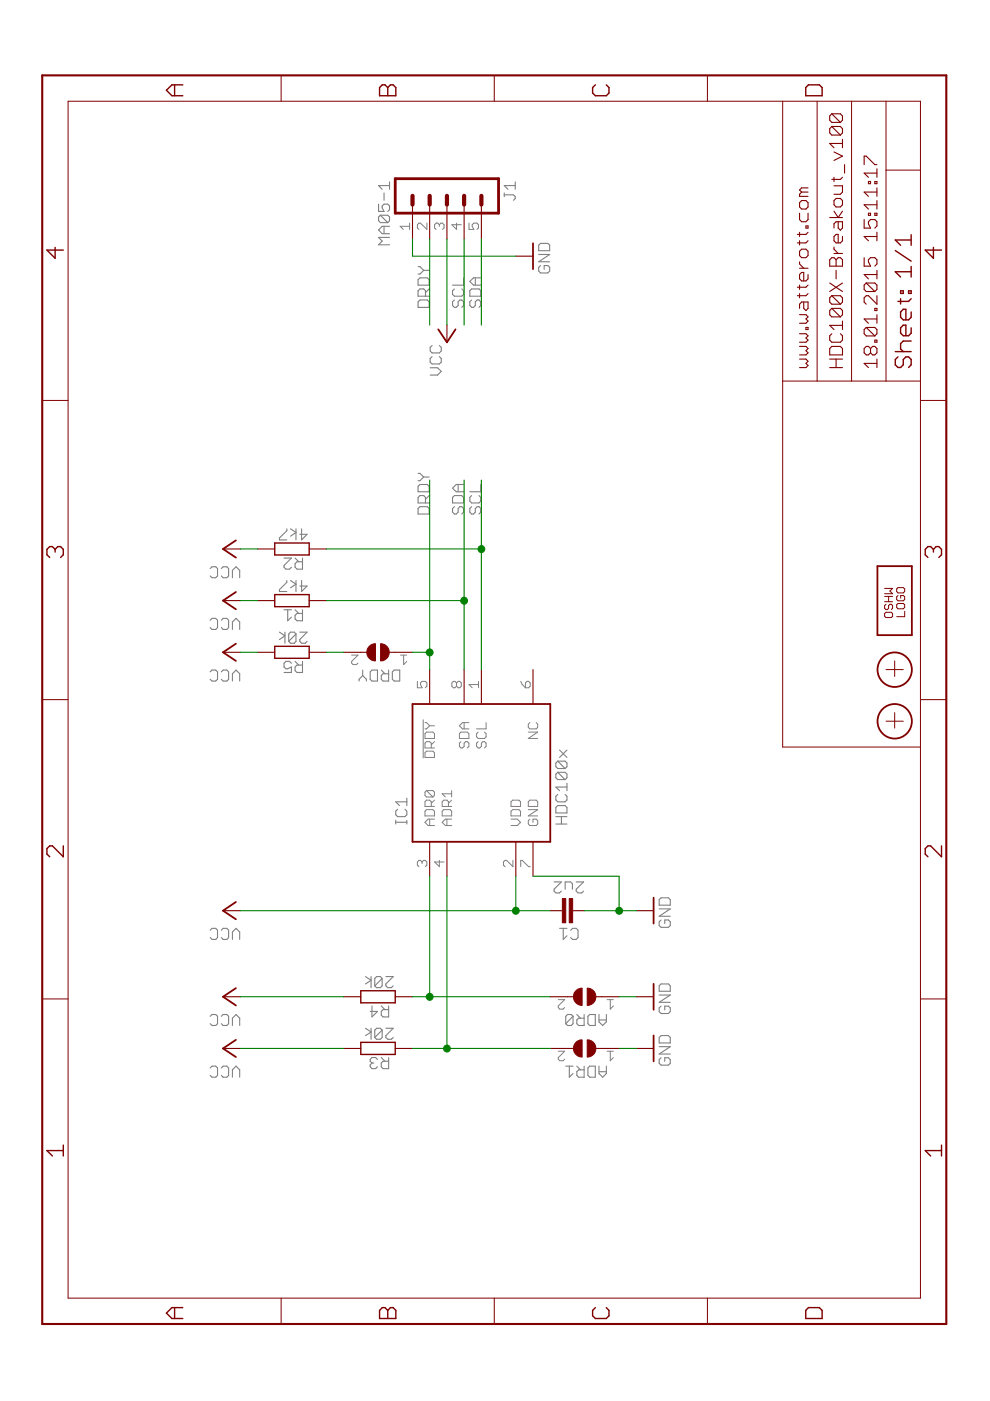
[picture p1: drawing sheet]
<?xml version="1.0" encoding="utf-8"?>
<!DOCTYPE eagle SYSTEM "eagle.dtd">
<!--
Released under the Creative Commons Attribution Share-Alike License
http://creativecommons.org/licenses/by-sa/4.0
-->
<eagle version="7.2.0">
<drawing>
<settings>
<setting alwaysvectorfont="yes"/>
<setting verticaltext="up"/>
</settings>
<grid distance="0.1" unitdist="inch" unit="inch" style="lines" multiple="1" display="no" altdistance="0.01" altunitdist="inch" altunit="inch"/>
<schematic xreflabel="%F%N/%S.%C%R" xrefpart="/%S.%C%R">
<libraries>
<library name="we-rcl">
<symbols>
<symbol name="RESISTOR">
<pin name="1" x="-5.08" y="0" visible="off" length="short" direction="pas" swaplevel="1"/>
<pin name="2" x="5.08" y="0" visible="off" length="short" direction="pas" swaplevel="1" rot="R180"/>
<wire x1="-2.54" y1="0.889" x2="2.54" y2="0.889" width="0.2032" layer="94"/>
<wire x1="2.54" y1="0.889" x2="2.54" y2="-0.889" width="0.2032" layer="94"/>
<wire x1="2.54" y1="-0.889" x2="-2.54" y2="-0.889" width="0.2032" layer="94"/>
<wire x1="-2.54" y1="-0.889" x2="-2.54" y2="0.889" width="0.2032" layer="94"/>
<text x="0" y="1.27" size="1.778" layer="95" align="bottom-center">&gt;NAME</text>
<text x="0" y="-1.27" size="1.778" layer="96" align="top-center">&gt;VALUE</text>
</symbol>
<symbol name="CAPACITOR">
<pin name="1" x="-2.54" y="0" visible="off" length="point" direction="pas" swaplevel="1"/>
<pin name="2" x="2.54" y="0" visible="off" length="point" direction="pas" swaplevel="1" rot="R180"/>
<text x="0" y="2.54" size="1.778" layer="95" align="bottom-center">&gt;NAME</text>
<text x="0" y="-2.54" size="1.778" layer="96" align="top-center">&gt;VALUE</text>
<wire x1="-2.54" y1="0" x2="-0.762" y2="0" width="0.1524" layer="94"/>
<wire x1="2.54" y1="0" x2="0.762" y2="0" width="0.1524" layer="94"/>
<rectangle x1="-1.27" y1="-0.254" x2="2.286" y2="0.254" layer="94" rot="R90"/>
<rectangle x1="-2.286" y1="-0.254" x2="1.27" y2="0.254" layer="94" rot="R90"/>
</symbol>
<symbol name="JUMPER2">
<wire x1="0.381" y1="0.635" x2="0.381" y2="-0.635" width="1.27" layer="94" curve="-180" cap="flat"/>
<wire x1="-0.381" y1="-0.635" x2="-0.381" y2="0.635" width="1.27" layer="94" curve="-180" cap="flat"/>
<wire x1="2.54" y1="0" x2="1.651" y2="0" width="0.1524" layer="94"/>
<wire x1="-2.54" y1="0" x2="-1.651" y2="0" width="0.1524" layer="94"/>
<text x="0" y="2.54" size="1.778" layer="95" align="bottom-center">&gt;NAME</text>
<pin name="2" x="5.08" y="0" visible="pad" length="short" direction="pas" swaplevel="1" rot="R180"/>
<pin name="1" x="-5.08" y="0" visible="pad" length="short" direction="pas" swaplevel="1"/>
</symbol>
</symbols>
<devicesets>
<deviceset name="RESISTOR" prefix="R" uservalue="yes">
<gates>
<gate name="R" symbol="RESISTOR" x="0" y="0"/>
</gates>
<devices>
<device name="-R0603" package="R0603">
<connects>
<connect gate="R" pin="1" pad="1"/>
<connect gate="R" pin="2" pad="2"/>
</connects>
<technologies>
<technology name=""/>
</technologies>
</device>
<device name="-R0805" package="R0805">
<connects>
<connect gate="R" pin="1" pad="1"/>
<connect gate="R" pin="2" pad="2"/>
</connects>
<technologies>
<technology name=""/>
</technologies>
</device>
<device name="-R0402" package="R0402">
<connects>
<connect gate="R" pin="1" pad="1"/>
<connect gate="R" pin="2" pad="2"/>
</connects>
<technologies>
<technology name=""/>
</technologies>
</device>
<device name="-R1206" package="R1206">
<connects>
<connect gate="R" pin="1" pad="1"/>
<connect gate="R" pin="2" pad="2"/>
</connects>
<technologies>
<technology name=""/>
</technologies>
</device>
<device name="-R0201" package="R0201">
<connects>
<connect gate="R" pin="1" pad="1"/>
<connect gate="R" pin="2" pad="2"/>
</connects>
<technologies>
<technology name=""/>
</technologies>
</device>
</devices>
</deviceset>
<deviceset name="CAPACITOR" prefix="C" uservalue="yes">
<gates>
<gate name="C" symbol="CAPACITOR" x="0" y="0"/>
</gates>
<devices>
<device name="-C0402" package="R0402">
<connects>
<connect gate="C" pin="1" pad="1"/>
<connect gate="C" pin="2" pad="2"/>
</connects>
<technologies>
<technology name=""/>
</technologies>
</device>
<device name="-C0603" package="R0603">
<connects>
<connect gate="C" pin="1" pad="1"/>
<connect gate="C" pin="2" pad="2"/>
</connects>
<technologies>
<technology name=""/>
</technologies>
</device>
<device name="-C0805" package="R0805">
<connects>
<connect gate="C" pin="1" pad="1"/>
<connect gate="C" pin="2" pad="2"/>
</connects>
<technologies>
<technology name=""/>
</technologies>
</device>
<device name="-C1206" package="R1206">
<connects>
<connect gate="C" pin="1" pad="1"/>
<connect gate="C" pin="2" pad="2"/>
</connects>
<technologies>
<technology name=""/>
</technologies>
</device>
<device name="-C0201" package="R0201">
<connects>
<connect gate="C" pin="1" pad="1"/>
<connect gate="C" pin="2" pad="2"/>
</connects>
<technologies>
<technology name=""/>
</technologies>
</device>
</devices>
</deviceset>
<deviceset name="JUMPER2" prefix="J">
<gates>
<gate name="J" symbol="JUMPER2" x="0" y="0"/>
</gates>
<devices>
<device name="-0603" package="JUMPER2-0603">
<connects>
<connect gate="J" pin="1" pad="1"/>
<connect gate="J" pin="2" pad="2"/>
</connects>
<technologies>
<technology name=""/>
</technologies>
</device>
<device name="-0603-NC" package="JUMPER2-0603_NC">
<connects>
<connect gate="J" pin="1" pad="1"/>
<connect gate="J" pin="2" pad="2"/>
</connects>
<technologies>
<technology name=""/>
</technologies>
</device>
<device name="-0402" package="JUMPER2-0402">
<connects>
<connect gate="J" pin="1" pad="1"/>
<connect gate="J" pin="2" pad="2"/>
</connects>
<technologies>
<technology name=""/>
</technologies>
</device>
<device name="-0402-NC" package="JUMPER2-0402_NC">
<connects>
<connect gate="J" pin="1" pad="1"/>
<connect gate="J" pin="2" pad="2"/>
</connects>
<technologies>
<technology name=""/>
</technologies>
</device>
<device name="-0201" package="JUMPER2-0201">
<connects>
<connect gate="J" pin="1" pad="1"/>
<connect gate="J" pin="2" pad="2"/>
</connects>
<technologies>
<technology name=""/>
</technologies>
</device>
<device name="-0201-NC" package="JUMPER2-0201_NC">
<connects>
<connect gate="J" pin="1" pad="1"/>
<connect gate="J" pin="2" pad="2"/>
</connects>
<technologies>
<technology name=""/>
</technologies>
</device>
</devices>
</deviceset>
</devicesets>
</library>
<library name="supply1">
<symbols>
<symbol name="VCC">
<wire x1="1.27" y1="-1.905" x2="0" y2="0" width="0.254" layer="94"/>
<wire x1="0" y1="0" x2="-1.27" y2="-1.905" width="0.254" layer="94"/>
<text x="-2.54" y="-2.54" size="1.778" layer="96" rot="R90">&gt;VALUE</text>
<pin name="VCC" x="0" y="-2.54" visible="off" length="short" direction="sup" rot="R90"/>
</symbol>
<symbol name="GND">
<wire x1="-1.905" y1="0" x2="1.905" y2="0" width="0.254" layer="94"/>
<text x="-2.54" y="-2.54" size="1.778" layer="96">&gt;VALUE</text>
<pin name="GND" x="0" y="2.54" visible="off" length="short" direction="sup" rot="R270"/>
</symbol>
</symbols>
<devicesets>
<deviceset name="VCC" prefix="P+">
<gates>
<gate name="VCC" symbol="VCC" x="0" y="0"/>
</gates>
<devices>
<device name="">
<technologies>
<technology name=""/>
</technologies>
</device>
</devices>
</deviceset>
<deviceset name="GND" prefix="GND">
<gates>
<gate name="1" symbol="GND" x="0" y="0"/>
</gates>
<devices>
<device name="">
<technologies>
<technology name=""/>
</technologies>
</device>
</devices>
</deviceset>
</devicesets>
</library>
<library name="we-symbol">
<symbols>
<symbol name="A5L-LOC">
<wire x1="85.09" y1="3.81" x2="85.09" y2="24.13" width="0.1016" layer="94"/>
<wire x1="85.09" y1="24.13" x2="139.065" y2="24.13" width="0.1016" layer="94"/>
<wire x1="139.065" y1="24.13" x2="180.34" y2="24.13" width="0.1016" layer="94"/>
<wire x1="170.18" y1="3.81" x2="170.18" y2="8.89" width="0.1016" layer="94"/>
<wire x1="170.18" y1="8.89" x2="180.34" y2="8.89" width="0.1016" layer="94"/>
<wire x1="170.18" y1="8.89" x2="139.065" y2="8.89" width="0.1016" layer="94"/>
<wire x1="139.065" y1="8.89" x2="139.065" y2="3.81" width="0.1016" layer="94"/>
<wire x1="139.065" y1="8.89" x2="139.065" y2="13.97" width="0.1016" layer="94"/>
<wire x1="139.065" y1="13.97" x2="180.34" y2="13.97" width="0.1016" layer="94"/>
<wire x1="139.065" y1="13.97" x2="139.065" y2="19.05" width="0.1016" layer="94"/>
<wire x1="139.065" y1="19.05" x2="180.34" y2="19.05" width="0.1016" layer="94"/>
<wire x1="139.065" y1="19.05" x2="139.065" y2="24.13" width="0.1016" layer="94"/>
<frame x1="0" y1="0" x2="184.15" y2="133.35" columns="4" rows="4" layer="94"/>
<text x="140.97" y="15.24" size="2.032" layer="94" font="vector">&gt;DRAWING_NAME</text>
<text x="140.97" y="10.16" size="2.032" layer="94" font="vector">&gt;LAST_DATE_TIME</text>
<text x="154.305" y="5.08" size="2.54" layer="94" font="vector">&gt;SHEET</text>
<text x="140.97" y="5.08" size="2.54" layer="94" font="vector">Sheet:</text>
<text x="140.97" y="20.32" size="2.032" layer="94" font="vector">www.watterott.com</text>
</symbol>
<symbol name="PASSER">
<wire x1="-1.016" y1="0" x2="1.27" y2="0" width="0.127" layer="94"/>
<wire x1="0" y1="1.27" x2="0" y2="-1.27" width="0.127" layer="94"/>
<circle x="0" y="0" radius="2.54" width="0.254" layer="94"/>
</symbol>
<symbol name="OSHW_LOGO">
<wire x1="5.08" y1="2.54" x2="5.08" y2="-2.54" width="0.254" layer="94"/>
<wire x1="5.08" y1="-2.54" x2="-5.08" y2="-2.54" width="0.254" layer="94"/>
<wire x1="-5.08" y1="-2.54" x2="-5.08" y2="2.54" width="0.254" layer="94"/>
<wire x1="-5.08" y1="2.54" x2="5.08" y2="2.54" width="0.254" layer="94"/>
<text x="-2.54" y="0.254" size="1.27" layer="94">OSHW</text>
<text x="-2.413" y="-1.524" size="1.27" layer="94">LOGO</text>
</symbol>
</symbols>
<devicesets>
<deviceset name="FRAME-A5L" prefix="FRAME">
<gates>
<gate name="F" symbol="A5L-LOC" x="0" y="0"/>
</gates>
<devices>
<device name="">
<technologies>
<technology name=""/>
</technologies>
</device>
</devices>
</deviceset>
<deviceset name="PASSER" prefix="X">
<gates>
<gate name="X" symbol="PASSER" x="0" y="0"/>
</gates>
<devices>
<device name="-07" package="PASSER_07MM">
<technologies>
<technology name=""/>
</technologies>
</device>
</devices>
</deviceset>
<deviceset name="OSHW_LOGO" prefix="LOGO">
<gates>
<gate name="L" symbol="OSHW_LOGO" x="0" y="0"/>
</gates>
<devices>
<device name="X0100" package="OSHW_6X100">
<technologies>
<technology name=""/>
</technologies>
</device>
<device name="X0150" package="OSHW_6X150">
<technologies>
<technology name=""/>
</technologies>
</device>
<device name="X0200" package="OSHW_6X200">
<technologies>
<technology name=""/>
</technologies>
</device>
<device name="X0070" package="OSHW_6X70">
<technologies>
<technology name=""/>
</technologies>
</device>
</devices>
</deviceset>
</devicesets>
</library>
<library name="we-con">
<symbols>
<symbol name="MA05-1">
<wire x1="3.81" y1="-7.62" x2="-1.27" y2="-7.62" width="0.4064" layer="94"/>
<wire x1="1.27" y1="0" x2="2.54" y2="0" width="0.6096" layer="94"/>
<wire x1="1.27" y1="-2.54" x2="2.54" y2="-2.54" width="0.6096" layer="94"/>
<wire x1="1.27" y1="-5.08" x2="2.54" y2="-5.08" width="0.6096" layer="94"/>
<wire x1="-1.27" y1="7.62" x2="-1.27" y2="-7.62" width="0.4064" layer="94"/>
<wire x1="3.81" y1="-7.62" x2="3.81" y2="7.62" width="0.4064" layer="94"/>
<wire x1="-1.27" y1="7.62" x2="3.81" y2="7.62" width="0.4064" layer="94"/>
<wire x1="1.27" y1="5.08" x2="2.54" y2="5.08" width="0.6096" layer="94"/>
<wire x1="1.27" y1="2.54" x2="2.54" y2="2.54" width="0.6096" layer="94"/>
<text x="-1.27" y="-10.16" size="1.778" layer="96">&gt;VALUE</text>
<text x="-1.27" y="8.382" size="1.778" layer="95">&gt;NAME</text>
<pin name="1" x="7.62" y="-5.08" visible="pad" length="middle" direction="pas" swaplevel="1" rot="R180"/>
<pin name="2" x="7.62" y="-2.54" visible="pad" length="middle" direction="pas" swaplevel="1" rot="R180"/>
<pin name="3" x="7.62" y="0" visible="pad" length="middle" direction="pas" swaplevel="1" rot="R180"/>
<pin name="4" x="7.62" y="2.54" visible="pad" length="middle" direction="pas" swaplevel="1" rot="R180"/>
<pin name="5" x="7.62" y="5.08" visible="pad" length="middle" direction="pas" swaplevel="1" rot="R180"/>
</symbol>
</symbols>
<devicesets>
<deviceset name="MA05-1" prefix="J">
<gates>
<gate name="J" symbol="MA05-1" x="0" y="0"/>
</gates>
<devices>
<device name="" package="MA05-1">
<connects>
<connect gate="J" pin="1" pad="1"/>
<connect gate="J" pin="2" pad="2"/>
<connect gate="J" pin="3" pad="3"/>
<connect gate="J" pin="4" pad="4"/>
<connect gate="J" pin="5" pad="5"/>
</connects>
<technologies>
<technology name="">
<attribute name="MF" value="" constant="no"/>
<attribute name="MPN" value="" constant="no"/>
<attribute name="OC_FARNELL" value="unknown" constant="no"/>
<attribute name="OC_NEWARK" value="unknown" constant="no"/>
</technology>
</technologies>
</device>
</devices>
</deviceset>
</devicesets>
</library>
<library name="we-chip">
<symbols>
<symbol name="HDC1008">
<pin name="SCL" x="15.24" y="0" length="middle" direction="in" rot="R180"/>
<pin name="VDD" x="-15.24" y="-5.08" length="middle" direction="pwr"/>
<pin name="ADR0" x="-15.24" y="7.62" length="middle" direction="in"/>
<pin name="ADR1" x="-15.24" y="5.08" length="middle" direction="in"/>
<pin name="SDA" x="15.24" y="2.54" length="middle" rot="R180"/>
<pin name="GND" x="-15.24" y="-7.62" length="middle" direction="pwr"/>
<pin name="NC" x="15.24" y="-7.62" length="middle" direction="nc" rot="R180"/>
<pin name="!DRDY" x="15.24" y="7.62" length="middle" direction="out" rot="R180"/>
<wire x1="-10.16" y1="10.16" x2="-10.16" y2="-10.16" width="0.254" layer="94"/>
<wire x1="-10.16" y1="-10.16" x2="10.16" y2="-10.16" width="0.254" layer="94"/>
<wire x1="10.16" y1="-10.16" x2="10.16" y2="10.16" width="0.254" layer="94"/>
<wire x1="10.16" y1="10.16" x2="-10.16" y2="10.16" width="0.254" layer="94"/>
<text x="-7.62" y="12.7" size="1.778" layer="95" rot="MR180">&gt;NAME</text>
<text x="-7.62" y="-12.7" size="1.778" layer="96">&gt;VALUE</text>
</symbol>
</symbols>
<devicesets>
<deviceset name="HDC1008" prefix="IC">
<gates>
<gate name="G$1" symbol="HDC1008" x="0" y="0"/>
</gates>
<devices>
<device name="" package="WLCSP">
<connects>
<connect gate="G$1" pin="!DRDY" pad="5"/>
<connect gate="G$1" pin="ADR0" pad="3"/>
<connect gate="G$1" pin="ADR1" pad="4"/>
<connect gate="G$1" pin="GND" pad="7"/>
<connect gate="G$1" pin="NC" pad="6"/>
<connect gate="G$1" pin="SCL" pad="1"/>
<connect gate="G$1" pin="SDA" pad="8"/>
<connect gate="G$1" pin="VDD" pad="2"/>
</connects>
<technologies>
<technology name="">
<attribute name="DIGIKEY" value="296-38440" constant="no"/>
</technology>
</technologies>
</device>
</devices>
</deviceset>
</devicesets>
</library>
</libraries>
<attributes>
</attributes>
<variantdefs>
</variantdefs>
<classes>
<class number="0" name="default" width="0" drill="0">
</class>
</classes>
<parts>
<part name="R1" library="we-rcl" deviceset="RESISTOR" device="-R0402" value="4k7"/>
<part name="R2" library="we-rcl" deviceset="RESISTOR" device="-R0402" value="4k7"/>
<part name="P+1" library="supply1" deviceset="VCC" device=""/>
<part name="P+2" library="supply1" deviceset="VCC" device=""/>
<part name="P+3" library="supply1" deviceset="VCC" device=""/>
<part name="C1" library="we-rcl" deviceset="CAPACITOR" device="-C0402" value="2u2"/>
<part name="GND2" library="supply1" deviceset="GND" device=""/>
<part name="R3" library="we-rcl" deviceset="RESISTOR" device="-R0402" value="20k"/>
<part name="R4" library="we-rcl" deviceset="RESISTOR" device="-R0402" value="20k"/>
<part name="P+4" library="supply1" deviceset="VCC" device=""/>
<part name="P+5" library="supply1" deviceset="VCC" device=""/>
<part name="FRAME1" library="we-symbol" deviceset="FRAME-A5L" device=""/>
<part name="X1" library="we-symbol" deviceset="PASSER" device="-07"/>
<part name="X2" library="we-symbol" deviceset="PASSER" device="-07"/>
<part name="LOGO2" library="we-symbol" deviceset="OSHW_LOGO" device="X0070"/>
<part name="R5" library="we-rcl" deviceset="RESISTOR" device="-R0402" value="20k"/>
<part name="GND3" library="supply1" deviceset="GND" device=""/>
<part name="GND4" library="supply1" deviceset="GND" device=""/>
<part name="P+6" library="supply1" deviceset="VCC" device=""/>
<part name="GND5" library="supply1" deviceset="GND" device=""/>
<part name="P+7" library="supply1" deviceset="VCC" device=""/>
<part name="ADR1" library="we-rcl" deviceset="JUMPER2" device="-0402"/>
<part name="ADR0" library="we-rcl" deviceset="JUMPER2" device="-0402"/>
<part name="DRDY" library="we-rcl" deviceset="JUMPER2" device="-0402"/>
<part name="IC1" library="we-chip" deviceset="HDC1008" device="" value="HDC100x"/>
<part name="J1" library="we-con" deviceset="MA05-1" device=""/>
</parts>
<sheets>
<sheet>
<plain>
</plain>
<instances>
<instance part="R1" gate="R" x="106.68" y="96.52" rot="R90"/>
<instance part="R2" gate="R" x="114.3" y="96.52" rot="R90"/>
<instance part="P+1" gate="VCC" x="106.68" y="106.68"/>
<instance part="P+2" gate="VCC" x="114.3" y="106.68"/>
<instance part="P+3" gate="VCC" x="60.96" y="106.68"/>
<instance part="C1" gate="C" x="60.96" y="55.88" rot="R90"/>
<instance part="GND2" gate="1" x="157.48" y="60.96"/>
<instance part="R3" gate="R" x="40.64" y="83.82" rot="R90"/>
<instance part="R4" gate="R" x="48.26" y="83.82" rot="R90"/>
<instance part="P+4" gate="VCC" x="40.64" y="106.68"/>
<instance part="P+5" gate="VCC" x="48.26" y="106.68"/>
<instance part="FRAME1" gate="F" x="0" y="0"/>
<instance part="X1" gate="X" x="88.9" y="7.62"/>
<instance part="X2" gate="X" x="96.52" y="7.62"/>
<instance part="LOGO2" gate="L" x="106.68" y="7.62"/>
<instance part="R5" gate="R" x="99.06" y="96.52" rot="R90"/>
<instance part="GND3" gate="1" x="48.26" y="43.18"/>
<instance part="GND4" gate="1" x="40.64" y="43.18"/>
<instance part="P+6" gate="VCC" x="99.06" y="106.68"/>
<instance part="GND5" gate="1" x="60.96" y="43.18"/>
<instance part="P+7" gate="VCC" x="144.78" y="73.66" smashed="yes" rot="R90">
<attribute name="VALUE" x="144.78" y="76.2" size="1.778" layer="96" rot="R180"/>
</instance>
<instance part="ADR1" gate="J" x="40.64" y="53.34" rot="R90"/>
<instance part="ADR0" gate="J" x="48.26" y="53.34" rot="R90"/>
<instance part="DRDY" gate="J" x="99.06" y="83.82" rot="R90"/>
<instance part="IC1" gate="G$1" x="81.28" y="68.58"/>
<instance part="J1" gate="J" x="167.64" y="73.66" rot="R180"/>
</instances>
<busses>
</busses>
<nets>
<net name="VCC" class="0">
<segment>
<pinref part="R1" gate="R" pin="2"/>
<pinref part="P+1" gate="VCC" pin="VCC"/>
<wire x1="106.68" y1="101.6" x2="106.68" y2="104.14" width="0.1524" layer="91"/>
</segment>
<segment>
<pinref part="R2" gate="R" pin="2"/>
<pinref part="P+2" gate="VCC" pin="VCC"/>
<wire x1="114.3" y1="101.6" x2="114.3" y2="104.14" width="0.1524" layer="91"/>
</segment>
<segment>
<pinref part="R4" gate="R" pin="2"/>
<pinref part="P+5" gate="VCC" pin="VCC"/>
<wire x1="48.26" y1="88.9" x2="48.26" y2="104.14" width="0.1524" layer="91"/>
</segment>
<segment>
<pinref part="R3" gate="R" pin="2"/>
<pinref part="P+4" gate="VCC" pin="VCC"/>
<wire x1="40.64" y1="88.9" x2="40.64" y2="104.14" width="0.1524" layer="91"/>
</segment>
<segment>
<pinref part="P+6" gate="VCC" pin="VCC"/>
<pinref part="R5" gate="R" pin="2"/>
<wire x1="99.06" y1="104.14" x2="99.06" y2="101.6" width="0.1524" layer="91"/>
</segment>
<segment>
<pinref part="P+3" gate="VCC" pin="VCC"/>
<wire x1="60.96" y1="104.14" x2="60.96" y2="63.5" width="0.1524" layer="91"/>
<pinref part="C1" gate="C" pin="2"/>
<wire x1="60.96" y1="63.5" x2="66.04" y2="63.5" width="0.1524" layer="91"/>
<wire x1="60.96" y1="58.42" x2="60.96" y2="63.5" width="0.1524" layer="91"/>
<junction x="60.96" y="63.5"/>
<pinref part="IC1" gate="G$1" pin="VDD"/>
</segment>
<segment>
<pinref part="P+7" gate="VCC" pin="VCC"/>
<wire x1="147.32" y1="73.66" x2="160.02" y2="73.66" width="0.1524" layer="91"/>
<pinref part="J1" gate="J" pin="3"/>
</segment>
</net>
<net name="N$3" class="0">
<segment>
<pinref part="R5" gate="R" pin="1"/>
<wire x1="99.06" y1="88.9" x2="99.06" y2="91.44" width="0.1524" layer="91"/>
<pinref part="DRDY" gate="J" pin="2"/>
</segment>
</net>
<net name="GND" class="0">
<segment>
<wire x1="66.04" y1="60.96" x2="66.04" y2="48.26" width="0.1524" layer="91"/>
<wire x1="66.04" y1="48.26" x2="60.96" y2="48.26" width="0.1524" layer="91"/>
<pinref part="C1" gate="C" pin="1"/>
<wire x1="60.96" y1="48.26" x2="60.96" y2="53.34" width="0.1524" layer="91"/>
<pinref part="GND5" gate="1" pin="GND"/>
<wire x1="60.96" y1="48.26" x2="60.96" y2="45.72" width="0.1524" layer="91"/>
<junction x="60.96" y="48.26"/>
<pinref part="IC1" gate="G$1" pin="GND"/>
</segment>
<segment>
<pinref part="GND4" gate="1" pin="GND"/>
<wire x1="40.64" y1="48.26" x2="40.64" y2="45.72" width="0.1524" layer="91"/>
<pinref part="ADR1" gate="J" pin="1"/>
</segment>
<segment>
<pinref part="GND3" gate="1" pin="GND"/>
<wire x1="48.26" y1="45.72" x2="48.26" y2="48.26" width="0.1524" layer="91"/>
<pinref part="ADR0" gate="J" pin="1"/>
</segment>
<segment>
<pinref part="GND2" gate="1" pin="GND"/>
<wire x1="160.02" y1="78.74" x2="157.48" y2="78.74" width="0.1524" layer="91"/>
<wire x1="157.48" y1="78.74" x2="157.48" y2="63.5" width="0.1524" layer="91"/>
<pinref part="J1" gate="J" pin="1"/>
</segment>
</net>
<net name="ADR0" class="0">
<segment>
<pinref part="R4" gate="R" pin="1"/>
<wire x1="66.04" y1="76.2" x2="48.26" y2="76.2" width="0.1524" layer="91"/>
<wire x1="48.26" y1="76.2" x2="48.26" y2="78.74" width="0.1524" layer="91"/>
<junction x="48.26" y="76.2"/>
<wire x1="48.26" y1="58.42" x2="48.26" y2="76.2" width="0.1524" layer="91"/>
<pinref part="ADR0" gate="J" pin="2"/>
<pinref part="IC1" gate="G$1" pin="ADR0"/>
</segment>
</net>
<net name="ADR1" class="0">
<segment>
<pinref part="R3" gate="R" pin="1"/>
<wire x1="66.04" y1="73.66" x2="40.64" y2="73.66" width="0.1524" layer="91"/>
<wire x1="40.64" y1="73.66" x2="40.64" y2="78.74" width="0.1524" layer="91"/>
<junction x="40.64" y="73.66"/>
<wire x1="40.64" y1="58.42" x2="40.64" y2="73.66" width="0.1524" layer="91"/>
<pinref part="ADR1" gate="J" pin="2"/>
<pinref part="IC1" gate="G$1" pin="ADR1"/>
</segment>
</net>
<net name="DRDY" class="0">
<segment>
<wire x1="96.52" y1="76.2" x2="99.06" y2="76.2" width="0.1524" layer="91"/>
<wire x1="99.06" y1="78.74" x2="99.06" y2="76.2" width="0.1524" layer="91"/>
<junction x="99.06" y="76.2"/>
<wire x1="99.06" y1="76.2" x2="124.46" y2="76.2" width="0.1524" layer="91"/>
<label x="119.38" y="76.2" size="1.778" layer="95"/>
<pinref part="DRDY" gate="J" pin="1"/>
<pinref part="IC1" gate="G$1" pin="!DRDY"/>
</segment>
<segment>
<wire x1="160.02" y1="76.2" x2="147.32" y2="76.2" width="0.1524" layer="91"/>
<label x="149.86" y="76.2" size="1.778" layer="95"/>
<pinref part="J1" gate="J" pin="2"/>
</segment>
</net>
<net name="SDA" class="0">
<segment>
<wire x1="96.52" y1="71.12" x2="106.68" y2="71.12" width="0.1524" layer="91"/>
<pinref part="R1" gate="R" pin="1"/>
<wire x1="106.68" y1="71.12" x2="124.46" y2="71.12" width="0.1524" layer="91"/>
<wire x1="106.68" y1="91.44" x2="106.68" y2="71.12" width="0.1524" layer="91"/>
<junction x="106.68" y="71.12"/>
<label x="119.38" y="71.12" size="1.778" layer="95"/>
<pinref part="IC1" gate="G$1" pin="SDA"/>
</segment>
<segment>
<wire x1="160.02" y1="68.58" x2="147.32" y2="68.58" width="0.1524" layer="91"/>
<label x="149.86" y="68.58" size="1.778" layer="95"/>
<pinref part="J1" gate="J" pin="5"/>
</segment>
</net>
<net name="SCL" class="0">
<segment>
<wire x1="96.52" y1="68.58" x2="114.3" y2="68.58" width="0.1524" layer="91"/>
<pinref part="R2" gate="R" pin="1"/>
<wire x1="114.3" y1="91.44" x2="114.3" y2="68.58" width="0.1524" layer="91"/>
<wire x1="114.3" y1="68.58" x2="124.46" y2="68.58" width="0.1524" layer="91"/>
<junction x="114.3" y="68.58"/>
<label x="119.38" y="68.58" size="1.778" layer="95"/>
<pinref part="IC1" gate="G$1" pin="SCL"/>
</segment>
<segment>
<wire x1="160.02" y1="71.12" x2="147.32" y2="71.12" width="0.1524" layer="91"/>
<label x="149.86" y="71.12" size="1.778" layer="95"/>
<pinref part="J1" gate="J" pin="4"/>
</segment>
</net>
</nets>
</sheet>
</sheets>
</schematic>
</drawing>
</eagle>
